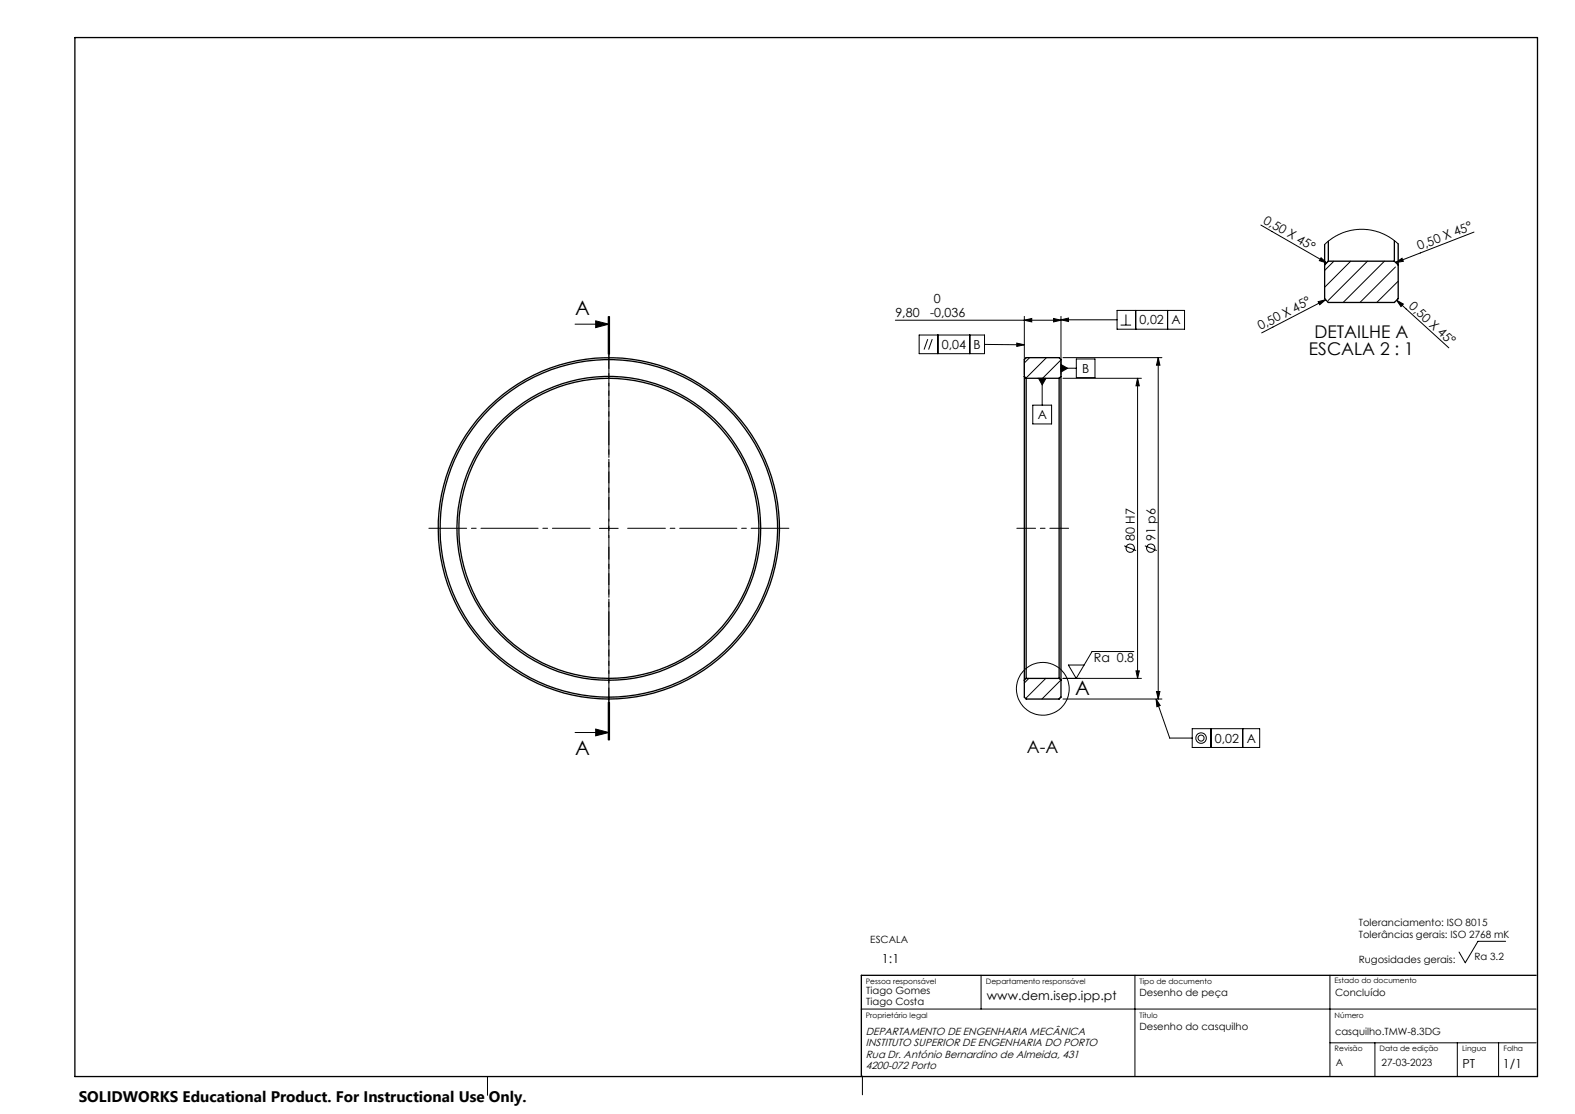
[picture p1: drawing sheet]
<svg xmlns="http://www.w3.org/2000/svg" width="420mm" height="297mm" viewBox="0 0 420 297" stroke-linecap="round" stroke-linejoin="round" font-family="sans-serif">
<g fill="none" stroke="#000" stroke-width=".35">
<path d="M20 10h390v277h-390zM353.2 65.2v5.4M353.2 70.6v9l1 1h17.6l1.1-1v-9M354.2 64.3v5.3M354.2 69.6l-1 1M354.2 69.6h17.6M371.8 64.2v5.4M371.8 69.6l1.1 1M372.9 65v5.6M273.2 100.4v81M273.2 100.4v-4.6l.4-.4h8.8l.5 .4v4.6M273.2 100.4l.4 .5"/>
<path d="M273.6 100.9v80M273.6 100.9h8.8M282.4 100.9v80M282.9 100.4v81M282.9 100.4l-.5 .5M273.2 181.4v4.5l.4 .5h8.8l.5-.5v-4.5M273.6 180.9l-.4 .5M273.6 180.9h8.8M282.4 180.9l.5 .5M409.6 260h-179.9v27"/>
<circle cx="162.3" cy="140.9" r="45"/>
<circle cx="162.3" cy="140.9" r="40.5"/>
<circle cx="162.3" cy="140.9" r="45.5"/>
<circle cx="162.4" cy="140.9" r="40"/>
</g>
<g fill="none" stroke="#000" stroke-width=".27">
<path d="M336.2 60l17.6 10.1M352.3 68.7l1.5 1.4-2-.6zM353.5 79.9l-17.1 8.9M355.7 69.6l-2.5 2.5M360.2 69.6l-7 7M364.7 69.6l-10.5 10.5M369.2 69.6l-11 11M372.1 71.2l-9.4 9.4M372.2 70l1.7-1.1 .3 .8zM372.9 75l-5.8 5.6M372.9 65l-2.3-1.7-2.7-1.4-2.9-.7-2.6-.1-2.5 .4-2.5 .8-2.2 1.3-2 1.6M393.1 61.9l-20.9 8.1"/>
<path d="M153.4 86.4h8.9M158.9 85.5l3.4 .9-3.4 .9zM162.2 84.4v10M162.4 84.4v10M162.6 84.4v10M238.8 85.4h44.1M245.1 89.3h17.4v5h-17.4zM247.4 90.4l-1 2.8M248.6 90.4l-1 2.8M250.1 89.3v5M258.6 89.3v5M262.5 91.8l10.7 .1"/>
<path d="M271.1 91.5l2.1 .4-2.1 .5zM273.2 85.4l1.9-.5v.9zM273.2 84.3v15.6M274.6 95.4l-1.4 1.4M279 95.4l-5.4 5.4M281 84.9l1.9 .5-1.9 .4zM282.9 96l-4.9 4.9M282.9 84.3v15.6M282.9 85.3h15M282.9 98.2h4.1M282.9 85.3l2-.5v.9zM282.9 97.2l1.8 1-1.8 1z"/>
<path d="M283.5 95.4h26.3M287 95.7h5v5h-5zM297.9 82.8h18v5h-18zM298.8 86.7h2.8M300.2 83.9v2.8M302.9 82.8v5M308.9 95.4l.4 2h-.9zM308.9 95.4v91M311.4 82.8v5M351.5 80.4l2-.5-1.6 1.3zM372.4 80l1.8 1.1-.6 .6zM372.4 80l14 12.7"/>
<path d="M275.4 108h5v5h-5zM276.9 100.9h2l-1 1.7zM277.9 100.9v7.1M283.5 100.9h20.9M303.4 100.9v80M303.4 100.9l.4 2h-.9zM162.3 138.4v5M159.8 140.9h5.1M299.8 145.5l3.2 1.3M305.3 145.5l3.2 1.3M302.4 173.7h-11.2l-4.2 7.2-2.1-3.6h4.2M302.9 178.9h.9l-.4 2z"/>
<path d="M153.4 195.3h8.9M158.9 194.4l3.4 .9-3.4 .9zM162.2 187.3v10M162.4 187.3v10M162.6 187.3v10zM274.4 180.9l-1.2 1.2M278.9 180.9l-5.4 5.3M282.9 181.3l-5.1 5.1M282.9 185.8l-.6 .6M283.5 180.9h20.9M283.5 186.4h26.3M308.3 186.4l3.6 10.4h6"/>
<path d="M308.3 186.4l1.1 1.7-.9 .3zM308.4 184.4h.9l-.4 2zM317.9 194.3h18v5h-18zM322.9 194.3v5M331.4 194.3v5M401.5 251h-7.4l-3.4 5.7-1.6-2.9M229.6 269h180M261.6 260v9M302.6 260v27M354.6 260v27M354.6 278h55M366.6 278v9"/>
<path d="M388.6 278v9M399.6 278v9M130 287v5M230 286.9v5"/>
<circle cx="301.4" cy="146.1" r="1.12"/>
<circle cx="306.9" cy="146.1" r="1.11"/>
<circle cx="278.1" cy="183.7" r="7"/>
<circle cx="320.3" cy="196.8" r=".81"/>
<circle cx="320.3" cy="196.8" r="1.41"/>
</g>
<path d="M162.4 84.4v112.9" fill="none" stroke="#000" stroke-width=".27" stroke-dasharray="6.3 1.3 1.3 1.3" stroke-dashoffset="2.6"/>
<path d="M162.4 135.8v-43M157.4 140.8h-43M162.4 145.8v43M167.4 140.8h43" fill="none" stroke="#000" stroke-width=".27" stroke-dasharray="15.2 1.3 1.3 1.3" stroke-dashoffset="5.2"/>
<path d="M271.2 140.8h13.8" fill="none" stroke="#000" stroke-width=".27" stroke-dasharray="15.2 1.3 1.3 1.3" stroke-dashoffset="10.2"/>
<g fill="#000">
<path d="M351.5 80.4l2-.5-1.6 1.3zM352.3 68.7l1.5 1.4-2-.6zM372.2 70l1.7-1.1 .3 .8zM372.4 80l1.8 1.1-.6 .6z"/>
<path d="M158.9 85.5l3.4 .9-3.4 .9zM158.9 194.4l3.4 .9-3.4 .9z"/>
<path d="M273.2 85.4l1.9-.5v.9zM281 84.9l1.9 .5-1.9 .4z"/>
<path d="M308.9 95.4l.4 2h-.9zM308.4 184.4h.9l-.4 2z"/>
<path d="M302.9 178.9h.9l-.4 2zM303.4 100.9l.4 2h-.9z"/>
<path d="M308.3 186.4l1.1 1.7-.9 .3zM282.9 85.3l2-.5v.9zM271.1 91.5l2.1 .4-2.1 .5zM276.9 100.9l1 1.7 1-1.7zM282.9 97.2l1.8 1-1.8 1z"/>
</g>
<g font-size="5.3">
<text x="153.4" y="84.1">A</text>
<text x="286.7" y="185.2">A</text>
<text x="153.4" y="201.3">A</text>
</g>
<g font-size="4.7">
<text x="349" y="94.7">ESCALA 2 : 1</text>
<text x="350.5" y="90.2">DETAILHE A</text>
<text x="273.8" y="200.7">A-A</text>
</g>
<text font-size="4.1" x="21" y="293.7">SOLIDWORKS Educational Product. For Instructional Use Only.</text>
<g font-size="3.3">
<text x="336.6" y="59.4" transform="rotate(30 336.6 59.4)">0,50 X 45°</text>
<text x="378.5" y="66.8" transform="rotate(-21 378.5 66.8)">0,50 X 45°</text>
<text x="249" y="80.7">0</text>
<text x="375.5" y="81.8" transform="rotate(42 375.5 81.8)">0,50 X 45°</text>
<text x="238.8" y="84.6">9,80</text>
<text x="248" y="84.6">-0,036</text>
<text x="303.9" y="86.5">0,02</text>
<text x="312.4" y="86.5">A</text>
<text x="336.1" y="88.1" transform="rotate(-27 336.1 88.1)">0,50 X 45°</text>
<text x="251.1" y="93.1">0,04</text>
<text x="259.6" y="93.1">B</text>
<text x="288.6" y="99.4">B</text>
<text x="276.7" y="111.8">A</text>
<text x="302.6" y="144.3" transform="rotate(-90 302.6 144.3)">80 H7</text>
<text x="308.1" y="144.3" transform="rotate(-90 308.1 144.3)">91 p6</text>
<text x="291.7" y="176.5">Ra 0.8</text>
<text x="324" y="198">0,02</text>
<text x="332.4" y="198">A</text>
<text x="235.2" y="256.7">1:1</text>
<text x="263.2" y="266.5">www.dem.isep.ipp.pt</text>
<text x="390" y="284.7">PT</text>
<text x="400.8" y="284.7">1/1</text>
</g>
<g font-size="2.8">
<text x="230.9" y="276">DEPARTAMENTO DE ENGENHARIA MECÂNICA</text>
<text x="230.9" y="282">Rua Dr. António Bernardino de Almeida, 431</text>
<text x="230.9" y="279">INSTITUTO SUPERIOR DE ENGENHARIA DO PORTO</text>
<text x="230.9" y="285">4200-072 Porto</text>
</g>
<g font-size="2.7">
<text x="232.1" y="251.4">ESCALA</text>
<text x="362.3" y="247">Toleranciamento: ISO 8015</text>
<text x="362.3" y="250.2">Tolerâncias gerais: ISO 2768 mK</text>
<text x="362.3" y="256.7">Rugosidades gerais:</text>
<text x="393.2" y="256.1">Ra 3.2</text>
<text x="231" y="264.9">Tiago Gomes</text>
<text x="231" y="267.9">Tiago Costa</text>
<text x="303.9" y="265.5">Desenho de peça</text>
<text x="356" y="265.5">Concluído</text>
<text x="303.9" y="274.7">Desenho do casquilho</text>
<text x="356" y="275.9">casquilho.TMW-8.3DG</text>
<text x="356.2" y="284.3">A</text>
<text x="368.4" y="284.3">27-03-2023</text>
</g>
<g font-size="2">
<text x="230.9" y="262.3">Pessoa responsável</text>
<text x="262.9" y="262.3">Departamento responsável</text>
<text x="303.9" y="262.3">Tipo de documento</text>
<text x="355.9" y="262.1">Estado do documento</text>
<text x="230.9" y="271.3">Proprietário legal</text>
<text x="303.9" y="271.3">Título</text>
<text x="355.9" y="271.3">Número</text>
<text x="355.9" y="280.3">Revisão</text>
<text x="367.9" y="280.3">Data de edição</text>
<text x="389.9" y="280.3">Lingua</text>
<text x="400.9" y="280.3">Folha</text>
</g>
</svg>
